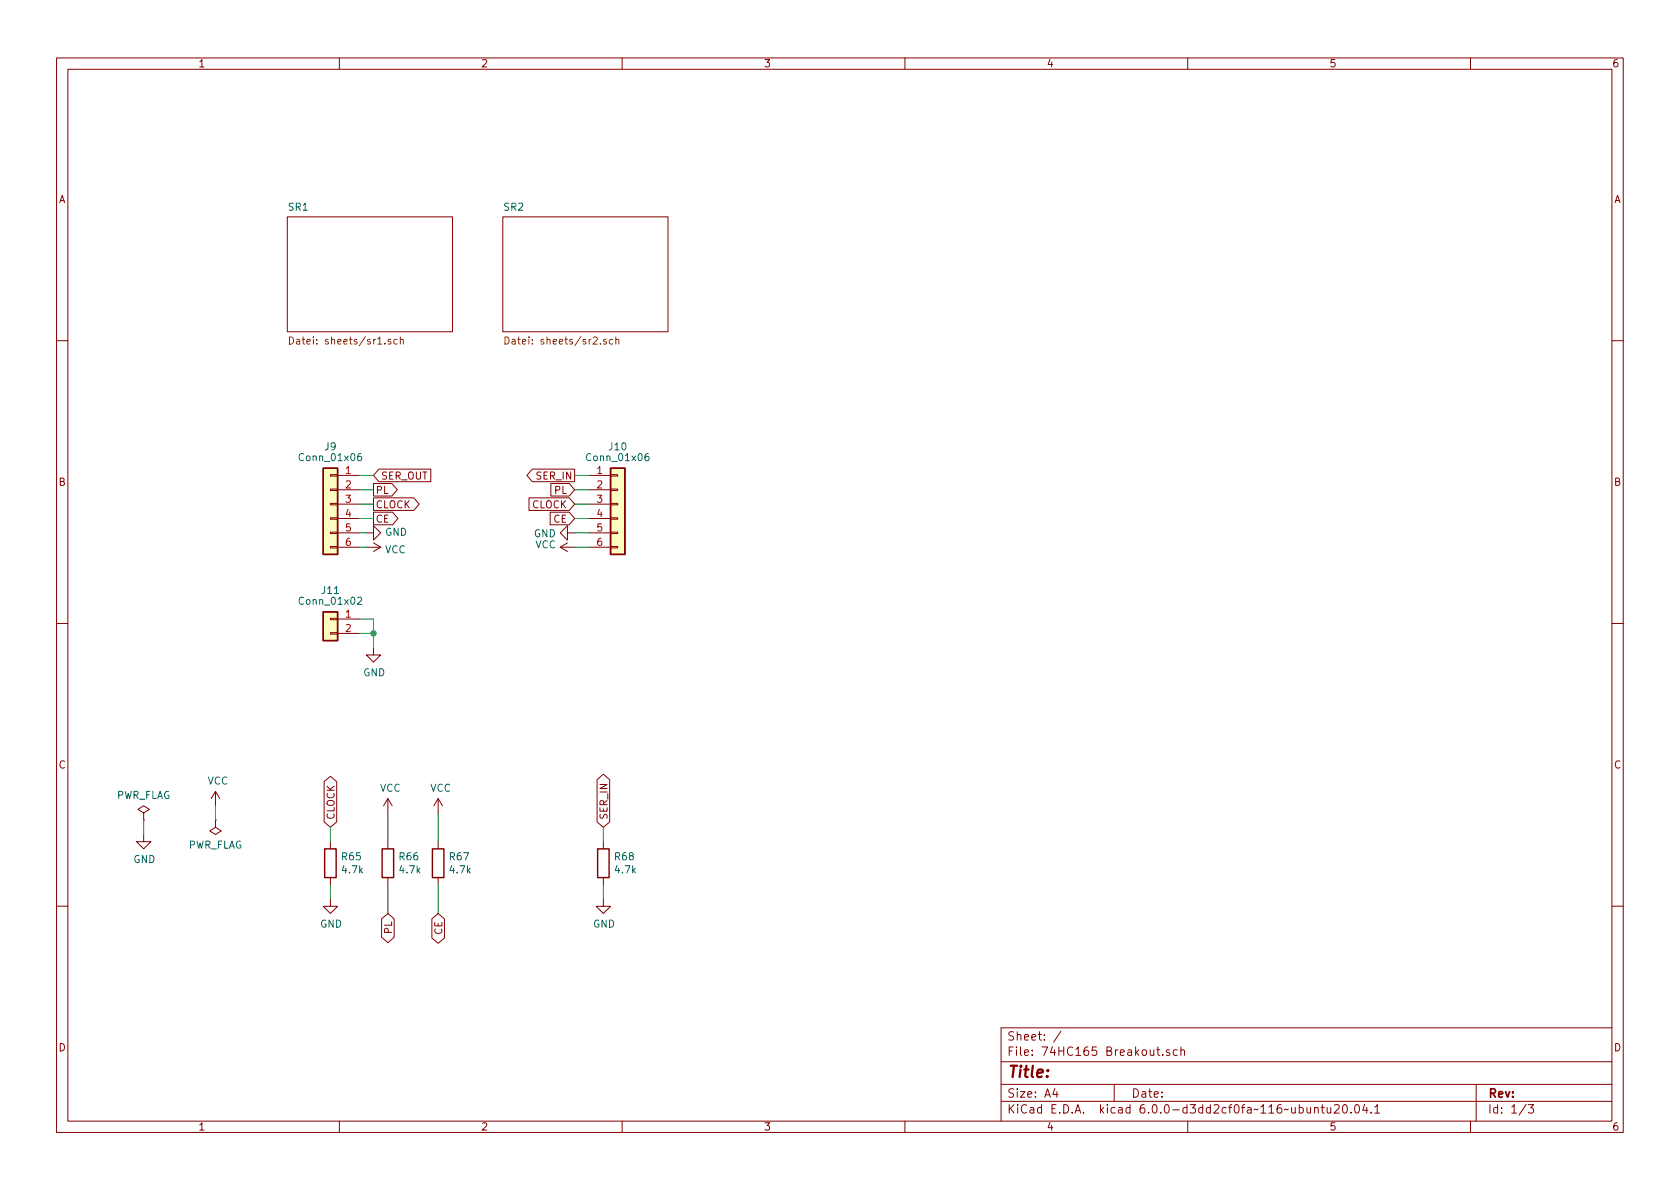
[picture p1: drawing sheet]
EESchema Schematic File Version 4
LIBS:74HC165 Breakout-cache
EELAYER 29 0
EELAYER END
$Descr A4 11693 8268
encoding utf-8
Sheet 1 3
Title ""
Date ""
Rev ""
Comp ""
Comment1 ""
Comment2 ""
Comment3 ""
Comment4 ""
$EndDescr
$Sheet
S 2000 1500 1150 800 
U 5CA2260A
F0 "SR1" 50
F1 "sheets/sr1.sch" 50
$EndSheet
$Sheet
S 3500 1500 1150 800 
U 5CA61408
F0 "SR2" 50
F1 "sheets/sr2.sch" 50
$EndSheet
Text GLabel 2600 3300 2    50   Input ~ 0
SER_OUT
Wire Wire Line
	2600 3300 2500 3300
$Comp
L power:VCC #PWR035
U 1 1
P 2550 3800
F 0 "#PWR035" H 2550 3650 50  0001 C CNN
F 1 "VCC" V 2567 3928 50  0000 L CNN
F 2 "" H 2550 3800 50  0001 C CNN
F 3 "" H 2550 3800 50  0001 C CNN
	1    2550 3800
	0    1    1    0   
$EndComp
Wire Wire Line
	2550 3800 2500 3800
$Comp
L power:GND #PWR033
U 1 1
P 2550 3700
F 0 "#PWR033" H 2550 3450 50  0001 C CNN
F 1 "GND" V 2555 3572 50  0000 R CNN
F 2 "" H 2550 3700 50  0001 C CNN
F 3 "" H 2550 3700 50  0001 C CNN
	1    2550 3700
	0    -1   -1   0   
$EndComp
Wire Wire Line
	2550 3700 2500 3700
Text GLabel 2600 3400 2    50   Output ~ 0
PL
Wire Wire Line
	2600 3400 2500 3400
Text GLabel 2600 3500 2    50   Output ~ 0
CLOCK
Wire Wire Line
	2600 3500 2500 3500
Text GLabel 2600 3600 2    50   Output ~ 0
CE
Wire Wire Line
	2600 3600 2500 3600
$Comp
L Connector_Generic:Conn_01x06 J9
U 1 1
P 2300 3500
F 0 "J9" H 2300 3900 50  0000 C CNN
F 1 "Conn_01x06" H 2300 3825 50  0000 C CNN
F 2 "Connector_PinHeader_2.54mm:PinHeader_1x06_P2.54mm_Vertical" H 2300 3500 50  0001 C CNN
F 3 "~" H 2300 3500 50  0001 C CNN
	1    2300 3500
	-1   0    0    -1  
$EndComp
$Comp
L Connector_Generic:Conn_01x06 J10
U 1 1
P 4300 3500
F 0 "J10" H 4300 3900 50  0000 C CNN
F 1 "Conn_01x06" H 4300 3825 50  0000 C CNN
F 2 "Connector_PinHeader_2.54mm:PinHeader_1x06_P2.54mm_Vertical" H 4300 3500 50  0001 C CNN
F 3 "~" H 4300 3500 50  0001 C CNN
	1    4300 3500
	1    0    0    -1  
$EndComp
Text GLabel 4000 3300 0    50   Output ~ 0
SER_IN
Wire Wire Line
	4000 3300 4100 3300
Text GLabel 4000 3400 0    50   Input ~ 0
PL
Wire Wire Line
	4000 3400 4100 3400
Text GLabel 4000 3500 0    50   Input ~ 0
CLOCK
Wire Wire Line
	4000 3500 4100 3500
Text GLabel 4000 3600 0    50   Input ~ 0
CE
Wire Wire Line
	4000 3600 4100 3600
$Comp
L power:GND #PWR034
U 1 1
P 4000 3700
F 0 "#PWR034" H 4000 3450 50  0001 C CNN
F 1 "GND" V 4005 3572 50  0000 R CNN
F 2 "" H 4000 3700 50  0001 C CNN
F 3 "" H 4000 3700 50  0001 C CNN
	1    4000 3700
	0    1    1    0   
$EndComp
Wire Wire Line
	4000 3700 4100 3700
$Comp
L power:VCC #PWR036
U 1 1
P 4000 3800
F 0 "#PWR036" H 4000 3650 50  0001 C CNN
F 1 "VCC" V 4018 3927 50  0000 L CNN
F 2 "" H 4000 3800 50  0001 C CNN
F 3 "" H 4000 3800 50  0001 C CNN
	1    4000 3800
	0    -1   -1   0   
$EndComp
Wire Wire Line
	4000 3800 4100 3800
$Comp
L Connector_Generic:Conn_01x02 J11
U 1 1
P 2300 4300
F 0 "J11" H 2300 4500 50  0000 C CNN
F 1 "Conn_01x02" H 2300 4425 50  0000 C CNN
F 2 "Connector_PinHeader_2.54mm:PinHeader_1x02_P2.54mm_Vertical" H 2300 4300 50  0001 C CNN
F 3 "~" H 2300 4300 50  0001 C CNN
	1    2300 4300
	-1   0    0    -1  
$EndComp
$Comp
L power:GND #PWR037
U 1 1
P 2600 4500
F 0 "#PWR037" H 2600 4250 50  0001 C CNN
F 1 "GND" H 2605 4327 50  0000 C CNN
F 2 "" H 2600 4500 50  0001 C CNN
F 3 "" H 2600 4500 50  0001 C CNN
	1    2600 4500
	1    0    0    -1  
$EndComp
Wire Wire Line
	2600 4500 2600 4400
Wire Wire Line
	2600 4400 2500 4400
Wire Wire Line
	2500 4300 2600 4300
Wire Wire Line
	2600 4300 2600 4400
Connection ~ 2600 4400
$Comp
L Device:R R68
U 1 1
P 4200 6000
F 0 "R68" H 4270 6046 50  0000 L CNN
F 1 "4.7k" H 4270 5955 50  0000 L CNN
F 2 "Resistor_SMD:R_0805_2012Metric" V 4130 6000 50  0001 C CNN
F 3 "~" H 4200 6000 50  0001 C CNN
	1    4200 6000
	1    0    0    -1  
$EndComp
Text GLabel 4200 5750 1    50   BiDi ~ 0
SER_IN
Wire Wire Line
	4200 5750 4200 5850
$Comp
L power:GND #PWR041
U 1 1
P 4200 6250
F 0 "#PWR041" H 4200 6000 50  0001 C CNN
F 1 "GND" H 4205 6077 50  0000 C CNN
F 2 "" H 4200 6250 50  0001 C CNN
F 3 "" H 4200 6250 50  0001 C CNN
	1    4200 6250
	1    0    0    -1  
$EndComp
Wire Wire Line
	4200 6250 4200 6150
$Comp
L Device:R R65
U 1 1
P 2300 6000
F 0 "R65" H 2370 6046 50  0000 L CNN
F 1 "4.7k" H 2370 5955 50  0000 L CNN
F 2 "Resistor_SMD:R_0805_2012Metric" V 2230 6000 50  0001 C CNN
F 3 "~" H 2300 6000 50  0001 C CNN
	1    2300 6000
	1    0    0    -1  
$EndComp
Text GLabel 2300 5750 1    50   BiDi ~ 0
CLOCK
Wire Wire Line
	2300 5750 2300 5850
$Comp
L power:GND #PWR040
U 1 1
P 2300 6250
F 0 "#PWR040" H 2300 6000 50  0001 C CNN
F 1 "GND" H 2305 6077 50  0000 C CNN
F 2 "" H 2300 6250 50  0001 C CNN
F 3 "" H 2300 6250 50  0001 C CNN
	1    2300 6250
	1    0    0    -1  
$EndComp
Wire Wire Line
	2300 6250 2300 6150
$Comp
L Device:R R66
U 1 1
P 2700 6000
F 0 "R66" H 2770 6046 50  0000 L CNN
F 1 "4.7k" H 2770 5955 50  0000 L CNN
F 2 "Resistor_SMD:R_0805_2012Metric" V 2630 6000 50  0001 C CNN
F 3 "~" H 2700 6000 50  0001 C CNN
	1    2700 6000
	1    0    0    -1  
$EndComp
Text GLabel 2700 6350 3    50   BiDi ~ 0
PL
Wire Wire Line
	2700 6150 2700 6350
$Comp
L power:VCC #PWR038
U 1 1
P 2700 5650
F 0 "#PWR038" H 2700 5500 50  0001 C CNN
F 1 "VCC" H 2717 5823 50  0000 C CNN
F 2 "" H 2700 5650 50  0001 C CNN
F 3 "" H 2700 5650 50  0001 C CNN
	1    2700 5650
	1    0    0    -1  
$EndComp
Wire Wire Line
	2700 5650 2700 5850
$Comp
L Device:R R67
U 1 1
P 3050 6000
F 0 "R67" H 3120 6046 50  0000 L CNN
F 1 "4.7k" H 3120 5955 50  0000 L CNN
F 2 "Resistor_SMD:R_0805_2012Metric" V 2980 6000 50  0001 C CNN
F 3 "~" H 3050 6000 50  0001 C CNN
	1    3050 6000
	1    0    0    -1  
$EndComp
Text GLabel 3050 6350 3    50   BiDi ~ 0
CE
Wire Wire Line
	3050 6150 3050 6350
$Comp
L power:VCC #PWR039
U 1 1
P 3050 5650
F 0 "#PWR039" H 3050 5500 50  0001 C CNN
F 1 "VCC" H 3067 5823 50  0000 C CNN
F 2 "" H 3050 5650 50  0001 C CNN
F 3 "" H 3050 5650 50  0001 C CNN
	1    3050 5650
	1    0    0    -1  
$EndComp
Wire Wire Line
	3050 5650 3050 5850
$Comp
L power:PWR_FLAG #FLG0101
U 1 1
P 1500 5700
F 0 "#FLG0101" H 1500 5775 50  0001 C CNN
F 1 "PWR_FLAG" H 1500 5873 50  0000 C CNN
F 2 "" H 1500 5700 50  0001 C CNN
F 3 "~" H 1500 5700 50  0001 C CNN
	1    1500 5700
	-1   0    0    1   
$EndComp
$Comp
L power:PWR_FLAG #FLG0102
U 1 1
P 1000 5700
F 0 "#FLG0102" H 1000 5775 50  0001 C CNN
F 1 "PWR_FLAG" H 1000 5873 50  0000 C CNN
F 2 "" H 1000 5700 50  0001 C CNN
F 3 "~" H 1000 5700 50  0001 C CNN
	1    1000 5700
	1    0    0    -1  
$EndComp
$Comp
L power:GND #PWR0101
U 1 1
P 1000 5800
F 0 "#PWR0101" H 1000 5550 50  0001 C CNN
F 1 "GND" H 1005 5627 50  0000 C CNN
F 2 "" H 1000 5800 50  0001 C CNN
F 3 "" H 1000 5800 50  0001 C CNN
	1    1000 5800
	1    0    0    -1  
$EndComp
Wire Wire Line
	1000 5800 1000 5700
$Comp
L power:VCC #PWR0102
U 1 1
P 1500 5600
F 0 "#PWR0102" H 1500 5450 50  0001 C CNN
F 1 "VCC" H 1517 5773 50  0000 C CNN
F 2 "" H 1500 5600 50  0001 C CNN
F 3 "" H 1500 5600 50  0001 C CNN
	1    1500 5600
	1    0    0    -1  
$EndComp
Wire Wire Line
	1500 5600 1500 5700
$EndSCHEMATC
